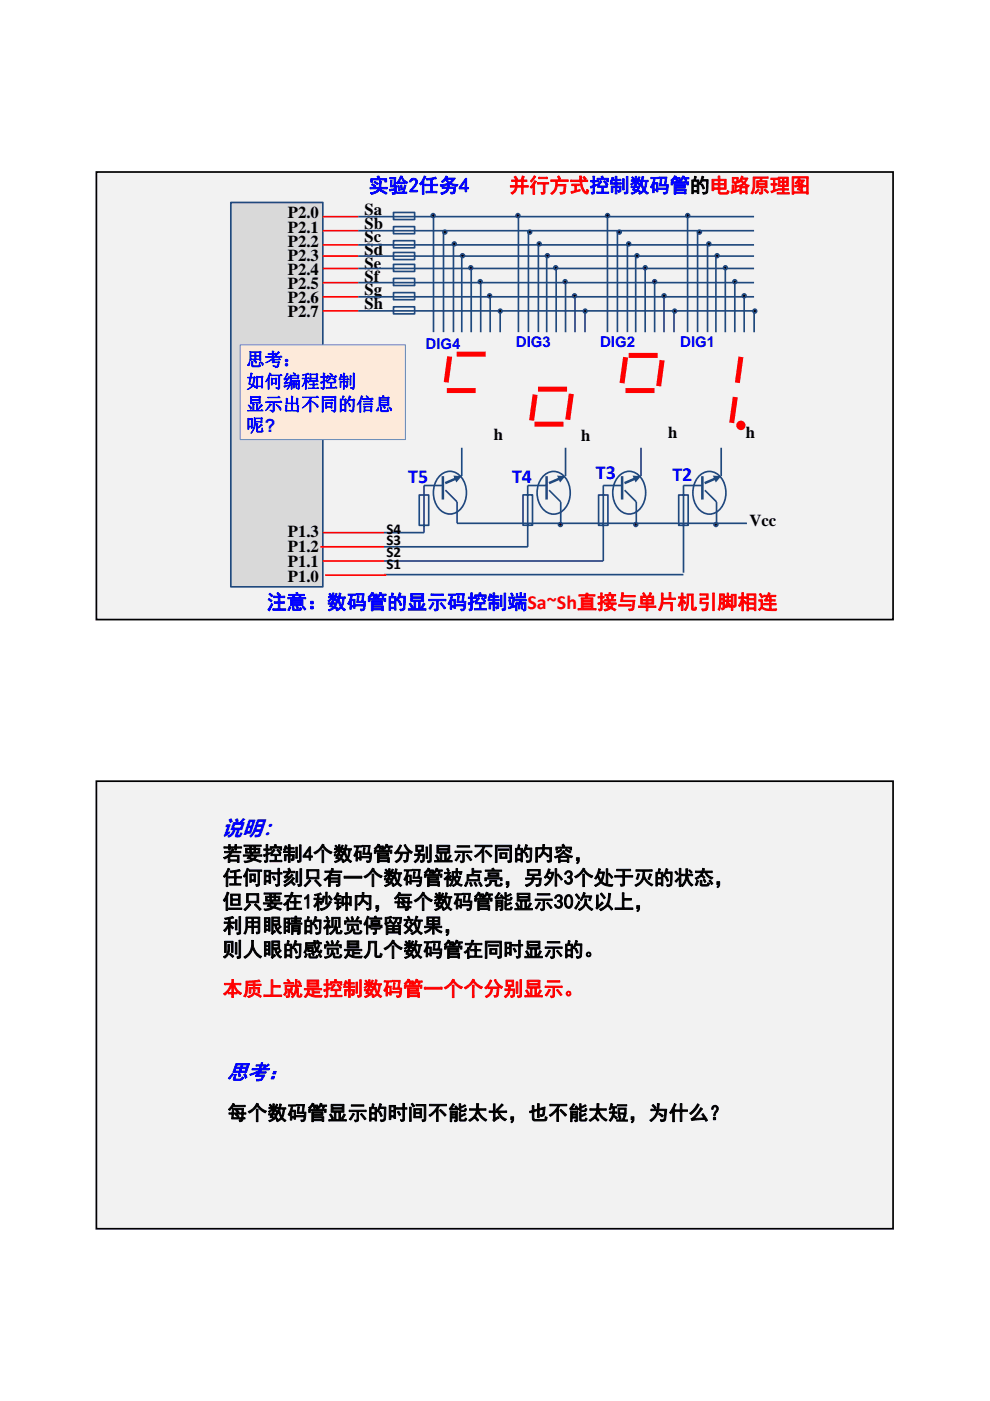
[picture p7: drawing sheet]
<svg xmlns="http://www.w3.org/2000/svg" width="210mm" height="297mm" viewBox="0 0 210 297" stroke-linecap="round" stroke-linejoin="round" font-family="sans-serif">
<path d="M20.3 36.3h169.3v95.3h-169.3z" fill="#f2f2f2"/>
<g fill="none" stroke="#1f497d" stroke-width=".35">
<path d="M76 45.9h83.9M76 48.9h83.9M76 51.9h83.9M76 54.3h83.9M76 56.9h83.9M76 59.9h83.9M91.9 45.9v24.5M94.1 48.9v21.5M96.2 51.9v18.5M97.9 54.4v16M99.9 56.9v13.5M102 59.9v10.5"/>
<path d="M110 45.9v24.5M112.1 48.9v21.5M114.2 51.9v18.5M116 54.4v16M118 56.9v13.5M120 59.9v10.5M128.8 45.9v24.5M131 48.9v21.5M133.1 51.9v18.5M134.8 54.4v16M136.8 56.9v13.5M138.9 59.9v10.5"/>
<path d="M145.8 45.9v24.5M148 48.9v21.5M150.1 51.9v18.5M151.8 54.4v16M153.8 56.9v13.5M155.9 59.9v10.5M76 62.9h83.9M76 65.9h83.9M104 62.9v7.5M106.1 65.9v4.5M122 62.9v7.5M124.1 65.9v4.5"/>
<path d="M140.8 62.9v7.5M143 65.9v4.5M157.8 62.9v7.5M160 65.9v4.5"/>
</g>
<path d="M49 42.9h19.5v81.5h-19.5z" fill="#d9d9d9"/>
<g fill="none" stroke="#1f497d" stroke-width=".35">
<path d="M49 42.9h19.5v81.5h-19.5zM83.5 45h4.4v1.5h-4.4zM83.5 48h4.4v1.6h-4.4zM83.5 51h4.4v1.5h-4.4zM83.5 53.5h4.4v1.5h-4.4zM83.5 56h4.4v1.6h-4.4zM83.5 59h4.4v1.5h-4.4zM83.5 62h4.4v1.5h-4.4zM83.5 65h4.4v1.5h-4.4zM97.9 94.9v6M81.4 112.9h8.6M81.4 115.9h30.6"/>
<path d="M81.4 118.9h46.6M93.5 100.7a3 3 0 0 1 4.8 1.2 5.2 5.2 0 0 1-1.5 6.7 3.3 3.3 0 0 1-4.6-2.4 5.4 5.4 0 0 1 1.3-5.5zM96.9 111h61.5M81.4 121.8h63.5"/>
</g>
<path d="M93.9 101v4.9" fill="none" stroke="#1f497d" stroke-width=".53"/>
<path d="M94.3 102.2l.2 .5 2.3-1-.2-.5zM96.2 100.8l.6 1.5 1.1-1.4z" fill="#1f497d"/>
<path d="M88.9 104.9h2v6.5h-2zM93.9 102.9h-4v10M94.5 103.9l2.4 2.5v4.5M115.5 100.7a3.1 3.1 0 0 1 4.8 1.2 5.2 5.2 0 0 1-1.5 6.8 3.3 3.3 0 0 1-4.6-2.5 5.3 5.3 0 0 1 1.3-5.5z" fill="none" stroke="#1f497d" stroke-width=".35"/>
<path d="M115.9 101v4.9" fill="none" stroke="#1f497d" stroke-width=".53"/>
<path d="M116.3 102.2l.2 .5 2.3-1-.2-.5zM118.2 100.8l.6 1.5 1.1-1.4z" fill="#1f497d"/>
<path d="M136 94.9v6M110.9 104.9h2v6.5h-2zM115.9 102.9h-4v13M116.5 103.9l2.4 2.5v4.6M131.5 100.7a3 3 0 0 1 4.9 1.2 5.2 5.2 0 0 1-1.6 6.7 3.3 3.3 0 0 1-4.6-2.4 5.4 5.4 0 0 1 1.3-5.5z" fill="none" stroke="#1f497d" stroke-width=".35"/>
<path d="M132 101v4.9" fill="none" stroke="#1f497d" stroke-width=".53"/>
<path d="M132.4 102.2l.2 .5 2.2-1-.2-.5zM134.2 100.8l.6 1.5 1.2-1.4z" fill="#1f497d"/>
<path d="M153 94.9v6M127 104.9h1.9v6.5h-1.9zM132 102.9h-4v16M132.5 103.9l2.5 2.5v4.5M148.5 100.7a3.1 3.1 0 0 1 4.9 1.2 5.3 5.3 0 0 1-1.6 6.8 3.3 3.3 0 0 1-4.6-2.5 5.4 5.4 0 0 1 1.3-5.5z" fill="none" stroke="#1f497d" stroke-width=".35"/>
<path d="M149 101v4.9" fill="none" stroke="#1f497d" stroke-width=".53"/>
<path d="M149.4 102.2l.2 .5 2.2-1-.2-.5zM151.2 100.8l.6 1.5 1.2-1.4z" fill="#1f497d"/>
<path d="M120 94.9v6M144 104.9h2v6.5h-2zM149 102.9h-4.1l.1 18.5M149.5 103.9l2.5 2.5v4.5" fill="none" stroke="#1f497d" stroke-width=".35"/>
<circle cx="118.9" cy="111.2" r=".41" fill="#0d0d0d"/>
<circle cx="118.9" cy="111.2" r=".41" fill="none" stroke="#1f497d" stroke-width=".35"/>
<circle cx="134.9" cy="111.2" r=".4" fill="#0d0d0d"/>
<circle cx="134.9" cy="111.2" r=".4" fill="none" stroke="#1f497d" stroke-width=".35"/>
<circle cx="151.8" cy="111.2" r=".4" fill="#0d0d0d"/>
<g fill="none" stroke="#1f497d" stroke-width=".35">
<circle cx="91.9" cy="45.7" r=".4"/>
<circle cx="94.4" cy="49.2" r=".4"/>
<circle cx="96.4" cy="51.7" r=".4"/>
<circle cx="98.1" cy="54.2" r=".4"/>
<circle cx="99.9" cy="56.8" r=".4"/>
<circle cx="101.9" cy="59.7" r=".4"/>
<circle cx="109.9" cy="45.7" r=".4"/>
<circle cx="112.4" cy="49.2" r=".4"/>
<circle cx="114.4" cy="51.7" r=".4"/>
<circle cx="116.1" cy="54.2" r=".4"/>
<circle cx="117.9" cy="56.8" r=".4"/>
<circle cx="119.9" cy="59.7" r=".4"/>
<circle cx="128.9" cy="45.7" r=".4"/>
<circle cx="131.4" cy="49.2" r=".4"/>
<circle cx="133.4" cy="51.7" r=".4"/>
<circle cx="135.1" cy="54.2" r=".4"/>
<circle cx="136.9" cy="56.8" r=".4"/>
<circle cx="138.9" cy="59.7" r=".4"/>
<circle cx="145.9" cy="45.7" r=".4"/>
<circle cx="148.4" cy="49.2" r=".4"/>
<circle cx="150.3" cy="51.7" r=".4"/>
<circle cx="152.1" cy="54.2" r=".4"/>
<circle cx="153.9" cy="56.8" r=".4"/>
<circle cx="155.8" cy="59.7" r=".4"/>
<circle cx="103.8" cy="62.7" r=".4"/>
<circle cx="106.1" cy="66" r=".4"/>
<circle cx="121.9" cy="62.7" r=".4"/>
<circle cx="124.1" cy="66" r=".4"/>
<circle cx="140.8" cy="62.7" r=".4"/>
<circle cx="143.1" cy="66" r=".4"/>
<circle cx="157.8" cy="62.7" r=".4"/>
<circle cx="160.1" cy="66" r=".4"/>
<circle cx="151.8" cy="111.2" r=".4"/>
</g>
<g fill="#000">
<circle cx="91.9" cy="45.7" r=".4"/>
<circle cx="94.4" cy="49.2" r=".4"/>
<circle cx="96.4" cy="51.7" r=".4"/>
<circle cx="98.1" cy="54.2" r=".4"/>
<circle cx="99.9" cy="56.8" r=".4"/>
<circle cx="101.9" cy="59.7" r=".4"/>
<circle cx="109.9" cy="45.7" r=".4"/>
<circle cx="112.4" cy="49.2" r=".4"/>
<circle cx="114.4" cy="51.7" r=".4"/>
<circle cx="116.1" cy="54.2" r=".4"/>
<circle cx="117.9" cy="56.8" r=".4"/>
<circle cx="119.9" cy="59.7" r=".4"/>
<circle cx="128.9" cy="45.7" r=".4"/>
<circle cx="131.4" cy="49.2" r=".4"/>
<circle cx="133.4" cy="51.7" r=".4"/>
<circle cx="135.1" cy="54.2" r=".4"/>
<circle cx="136.9" cy="56.8" r=".4"/>
<circle cx="138.9" cy="59.7" r=".4"/>
<circle cx="145.9" cy="45.7" r=".4"/>
<circle cx="148.4" cy="49.2" r=".4"/>
<circle cx="150.3" cy="51.7" r=".4"/>
<circle cx="152.1" cy="54.2" r=".4"/>
<circle cx="153.9" cy="56.8" r=".4"/>
<circle cx="155.8" cy="59.7" r=".4"/>
<circle cx="103.8" cy="62.7" r=".4"/>
<circle cx="106.1" cy="66" r=".4"/>
<circle cx="121.9" cy="62.7" r=".4"/>
<circle cx="124.1" cy="66" r=".4"/>
<circle cx="140.8" cy="62.7" r=".4"/>
<circle cx="143.1" cy="66" r=".4"/>
<circle cx="157.8" cy="62.7" r=".4"/>
<circle cx="160.1" cy="66" r=".4"/>
</g>
<path d="M68.4 45.9h7.6M68.4 48.9h7.6M68.4 51.9h7.6M68.4 54.3h7.6M68.4 56.9h7.6M68.4 59.9h7.6M68.4 62.9h7.6M68.4 65.9h7.6M68 115.9h13.4M68.5 112.9h12.9M68.5 118.9h13M69 121.9h13" fill="none" stroke="#f00" stroke-width=".35"/>
<path d="M50.9 73.1h35.1v20.1h-35.1z" fill="#fdeada"/>
<path d="M50.9 73.1h35.1v20.1h-35.1z" fill="none" stroke="#558ed5" stroke-width=".21"/>
<g fill="none" stroke="#f00" stroke-width="1.1" stroke-linecap="butt">
<path d="M95.4 75.6l-.8 5.5M96.9 75.1h6.1M132.7 75.7l-.8 5.5M133.3 75.4h6.2M140.4 76.4l-.7 5.5M157.1 75.7l-.7 5.5M94.8 82.8h6.1M113.4 89.9h6.1M113.5 83.7l-.7 5.5M114.1 82.5h6.2M121.2 83.5l-.8 5.5M132.7 82.8h6.1"/>
<path d="M156 84.2l-.8 5.5"/>
</g>
<circle cx="157.1" cy="90.2" r=".81" fill="#f00"/>
<circle cx="157.1" cy="90.2" r=".81" fill="none" stroke="#f00" stroke-width=".35"/>
<path d="M20.4 36.5h169v94.9h-169z" fill="none" stroke="#000" stroke-width=".36"/>
<path d="M20.3 165.5h169.3v95.2h-169.3z" fill="#f2f2f2"/>
<path d="M20.4 165.6h169v94.9h-169z" fill="none" stroke="#000" stroke-width=".36"/>
<g font-size="4.5" fill="#00f">
<text x="47.2" y="177.1">说明：</text>
<text x="48.2" y="228.8">思考：</text>
</g>
<g font-size="4.2" fill="#00f">
<text x="78.2" y="40.8">实验2任务4</text>
<text x="126.4" y="101.5">T3</text>
<text x="142.6" y="101.9">T2</text>
<text x="86.6" y="102.4">T5</text>
<text x="108.6" y="102.4">T4</text>
<text x="56.6" y="129.1">注意：数码管的显示码控制端Sa~Sh直接与单片机引脚相连</text>
</g>
<g font-size="4.2" fill="#f00">
<text x="108" y="40.8">并行方式控制数码管的电路原理图</text>
<text x="47.2" y="211.1">本质上就是控制数码管一个个分别显示。</text>
</g>
<g font-size="4.2">
<text x="47.2" y="182.5">若要控制4个数码管分别显示不同的内容，</text>
<text x="47.2" y="187.6">任何时刻只有一个数码管被点亮，另外3个处于灭的状态，</text>
<text x="47.2" y="192.6">但只要在1秒钟内，每个数码管能显示30次以上，</text>
<text x="47.2" y="197.7">利用眼睛的视觉停留效果，</text>
<text x="47.2" y="202.8">则人眼的感觉是几个数码管在同时显示的。</text>
<text x="48.2" y="237.4">每个数码管显示的时间不能太长，也不能太短，为什么？</text>
</g>
<g font-size="3.9" fill="#00f">
<text x="52.2" y="77.6">思考：</text>
<text x="52.2" y="82.2">如何编程控制</text>
<text x="52.2" y="87.1">显示出不同的信息</text>
<text x="52.2" y="91.5">呢?</text>
</g>
<g font-size="3.5">
<text x="61" y="46.3">P2.0</text>
<text x="77.3" y="45.7">Sa</text>
<text x="61" y="49.3">P2.1</text>
<text x="61" y="52.3">P2.2</text>
<text x="77.3" y="48.5">Sb</text>
<text x="77.3" y="51.3">Sc</text>
<text x="61" y="55.3">P2.3</text>
<text x="61" y="58.3">P2.4</text>
<text x="77.3" y="54.1">Sd</text>
<text x="77.3" y="57">Se</text>
<text x="77.3" y="59.8">Sf</text>
<text x="61" y="61.3">P2.5</text>
<text x="61" y="64.3">P2.6</text>
<text x="77.3" y="62.6">Sg</text>
<text x="77.3" y="65.6">Sh</text>
<text x="61" y="67.3">P2.7</text>
<text x="104.7" y="93.2">h</text>
<text x="123.2" y="93.4">h</text>
<text x="141.7" y="93">h</text>
<text x="158.2" y="93">h</text>
<text x="61" y="113.9">P1.3</text>
<text x="159" y="111.4">Vcc</text>
<text x="61" y="117">P1.2</text>
<text x="61" y="120.2">P1.1</text>
<text x="61" y="123.4">P1.0</text>
</g>
<g font-size="3.2" fill="#00f">
<text x="90.3" y="73.9">DIG4</text>
<text x="109.4" y="73.6">DIG3</text>
<text x="127.3" y="73.6">DIG2</text>
<text x="144.3" y="73.6">DIG1</text>
</g>
<g font-size="3.2">
<text x="82" y="113.2">S4</text>
<text x="82" y="115.6">S3</text>
<text x="82" y="118.1">S2</text>
<text x="82" y="120.6">S1</text>
</g>
</svg>
